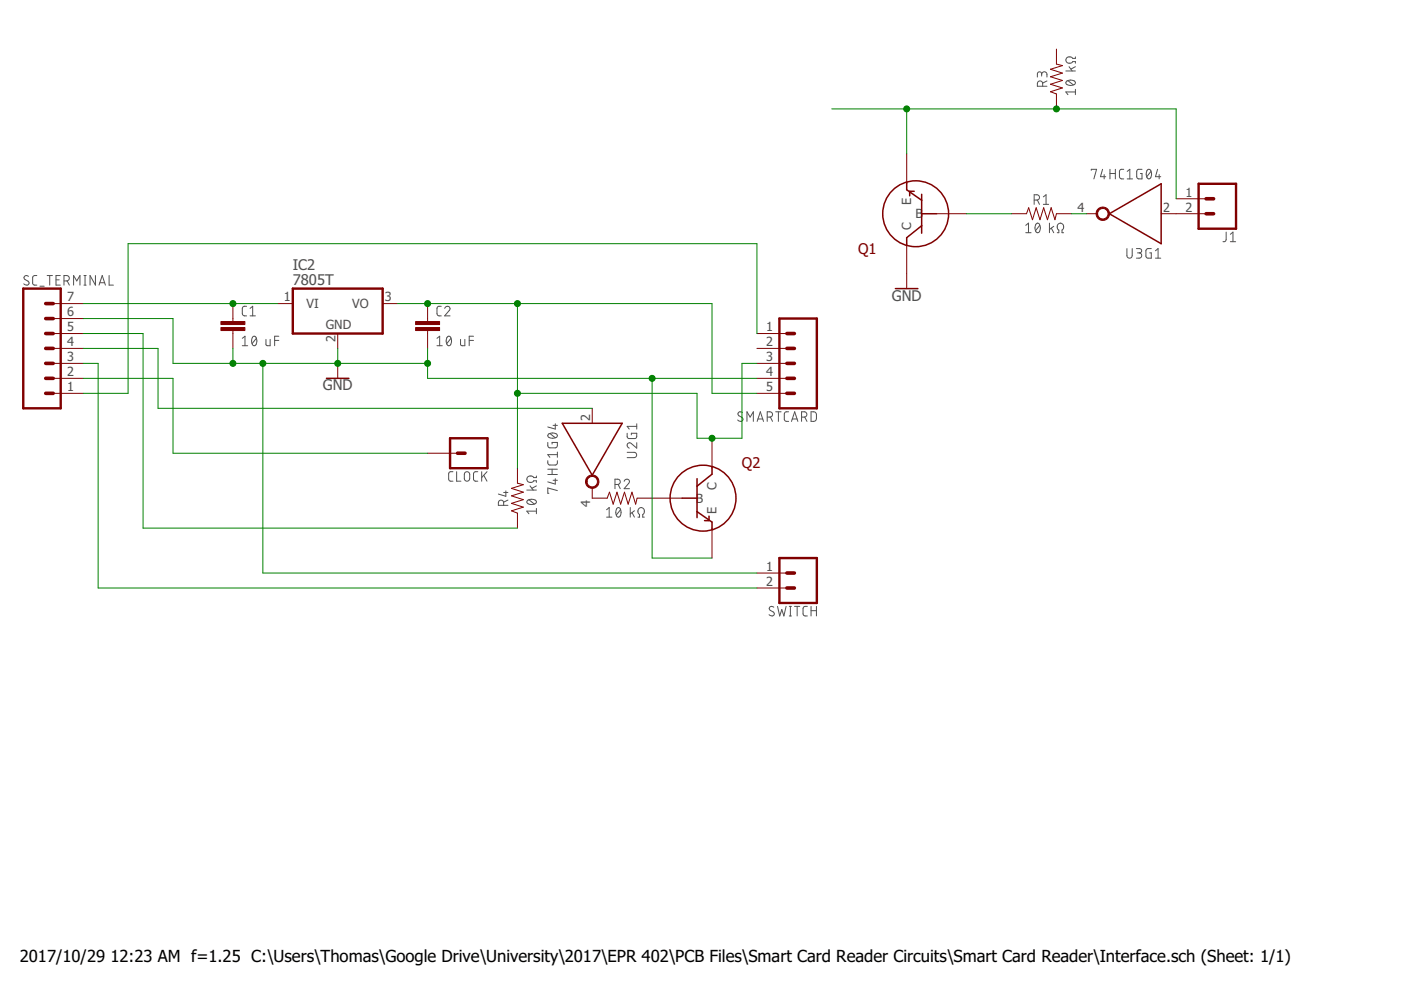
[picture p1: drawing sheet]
<svg xmlns="http://www.w3.org/2000/svg" width="297mm" height="210mm" viewBox="0 0 297 210" stroke-linecap="round" stroke-linejoin="round" font-family="sans-serif">
<g fill="none" stroke="#505050" stroke-width=".21">
<path d="M220.9 15.8a.56 .56 0 0 1 .5-.6 .56 .56 0 0 1 .6 .6v.5M220.9 16.1v-.4a.46 .46 0 0 0-.5-.5 .46 .46 0 0 0-.5 .5v.6M221.1 18.3v-.6a.56 .56 0 0 0-.6-.5 .56 .56 0 0 0-.6 .5v.6h2.1M222 17.2l-.9 .4M226 15h2M226.1 17.3a1.29 1.29 0 0 1 1.9 .2 1.22 1.22 0 0 1-1.7 .4l-.3-.4zM226.4 17.1l1.2 .9M226.7 14.1l.6 .9M228 12.1v.3h-.6a.72 .72 0 0 0-1.2-.2 .72 .72 0 0 0 .5 1.2l.5-.1 .2-.2h.6v.3M228 19.5h-2l.4 .6M228 18.9v1.2M228 14.1l-.9 .5"/>
<path d="M231.4 36.1v-.2h1.1l-.6 2M233.8 35.9l-.5 1.6h1.1M234.1 37v.9M235.3 35.9v2M235.3 36.8h1.2M236.5 35.9v2M238.3 35.9h-.7l-.3 .4 .1 1.3 .2 .3h.7M239 37.9h1.1M239 36.3l.5-.4v2M242.1 35.9h-.8l-.3 .3v1.3l.3 .4h.8v-1.1h-.3M243.3 36l.1-.1a.85 .85 0 0 1 .7 1.3 .58 .58 0 0 1-.5 .7 .58 .58 0 0 1-.6-.7zM244 36.3l-.9 1.2"/>
<path d="M245.4 35.9l-.4 1.6h1.1M245.8 37v.9M6.1 58.6a.51 .51 0 0 0-.8-.1 .51 .51 0 0 0 0 .8l.6 .3a.51 .51 0 0 1 .1 .8 .51 .51 0 0 1-.8-.1l-.2-.1M7.8 58.4l-.6 .1-.3 .4v1.3l.3 .2 .6 .1M10 58.4h1.1M10.5 58.4v2.1M11.9 59.3h.7M12.8 58.4h-.9v2.1h.9M13.6 59.6h.5a.57 .57 0 0 0 .6-.6 .57 .57 0 0 0-.6-.6h-.5v2.1M14.2 59.6l.5 .9M17.8 58.4h.5M18 58.4v2.1"/>
<path d="M20.2 58.4v2.1l-1.1-2.1v2.1M21.2 59.9h1M23.1 58.4v2.1h.9M217.5 47.8l.6-.5v2M217.5 49.3h1.1M219.3 42.4h.5a.56 .56 0 0 0 .6-.5 .56 .56 0 0 0-.6-.6h-.5v2M219.7 47.5l.1-.2a.84 .84 0 0 1 .8 1.3l-.1 .2a.49 .49 0 0 1-.5 .5 .49 .49 0 0 1-.5-.5v-.7zM219.9 42.4l.5 .9M220.5 47.8l-.9 1.1M221.2 41.7l.6-.4v2M221.2 43.3h1.1M222.5 47.3v2"/>
<path d="M222.9 48.4l.5 .9M223.4 48l-.9 .7M224.2 49.3h.3v-.5a.78 .78 0 0 1-.3-1.2 .78 .78 0 0 1 1.2 0 .78 .78 0 0 1-.2 1.2v.5h.3M238.9 52.7v1.5a.56 .56 0 0 0 .6 .5 .56 .56 0 0 0 .6-.5v-1.5M240.9 52.7h.7a.46 .46 0 0 1 .5 .5 .46 .46 0 0 1-.5 .4h-.4M241.5 53.6a.56 .56 0 0 1 .6 .6 .56 .56 0 0 1-.6 .5h-.6M244.1 52.7h-.9l-.2 .3v1.3l.2 .4h.9v-1.1h-.3M245 54.7h1.1M245 53.2l.5-.5v2M260 49.2l-.1 1.8-.2 .2h-.4M260.9 51.2h1.1M260.9 49.7l.5-.5v2"/>
<path d="M8.5 60.7h.9M15.6 60.5v-2.1l.7 1.2 .7-1.2v2.1M17.8 60.5h.5M21 60.5l.7-2.1 .7 2.1M51.4 73.3h1.1M51.4 71.7l.5-.4v2M52.3 64.9l-.6 .1-.3 .4v1.3l.3 .2 .6 .1M53 67h1.1M53 65.4l.6-.5v2.1M53.6 71.4l.1-.1a.84 .84 0 0 1 .7 1.2v.3a.49 .49 0 0 1-.5 .5 .49 .49 0 0 1-.5-.5v-.7zM54.4 71.7l-1 1.2M56.4 72v1.1l.3 .2h.6v-1.3"/>
<path d="M58.2 72.2h.9M59.1 71.3h-.9v2M92.6 71.7l.6-.4v2M92.6 73.3h1.2M93.6 64.9l-.7 .1-.3 .4 .2 1.4 .8 .2M94.3 65.4a.56 .56 0 0 1 .8-.5 .56 .56 0 0 1 .1 .9l-.9 1.2h1.1M94.9 71.4l.1-.1a.84 .84 0 0 1 .7 1.2v.3a.49 .49 0 0 1-.5 .5 .49 .49 0 0 1-.5-.5l-.1-.7zM95.6 71.7l-.9 1.2M97.6 72l.1 1.1 .3 .2h.6v-1.3M99.5 72.2h.9M100.4 71.3h-.9v2M116.1 97.7l.1 .6 .4 .3h1.3l.2-.3 .1-.6"/>
<path d="M116.1 93.8l.1 .9 .2 .2 1.3 .1 .4-.3 .1-.9h-1.1v.3M116.1 99.5h2.1M116.3 92.1a1.5 1.5 0 0 1 1.8 .1 .83 .83 0 0 1-1.2 .7l-.6-.2-.2-.3zM116.6 91.9l1.1 .9M117.1 99.5v1.1M117.3 90.2h.9M117.7 89.9v1.1l-1.6-.5M118.2 95.8v1.2M118.2 96.4h-2.1l.5 .6M133 95.9h1.4a.56 .56 0 0 1 .6 .6 .56 .56 0 0 1-.6 .5h-1.4M133 91.9v.8l.2 .3h1.5l.3-.3v-.8h-1.1v.3M135 93.9v1.1l-1.1-1a.56 .56 0 0 0-.9 .2 .56 .56 0 0 0 .4 .8"/>
<path d="M135 89.9v1.1M135 90.4h-2l.4 .6M157.4 87.5a.51 .51 0 0 0-.8-.1 .51 .51 0 0 0 .1 .8l.6 .3a.47 .47 0 0 1 .2 .6 .47 .47 0 0 1-.7 .2l-.4-.3M158.4 89.3v-2l.6 1.1 .7-1.1v2M160.5 89.3l.7-2 .7 2M160.7 88.8h1M162.7 88.4a.95 .95 0 0 0 1-.2l.1-.4-.2-.4-.9-.1v2M163.3 88.4l.5 .9M164.5 87.3h1.1M165 87.3v2M167.2 87.3h-.6l-.3 .5v1.3l.3 .2h.6M167.8 89.3l.7-2 .7 2"/>
<path d="M168 88.8h1M169.9 88.4h.6a.56 .56 0 0 0 .6-.5 .56 .56 0 0 0-.6-.6h-.6v2M170.6 88.4l.5 .9M172 87.3h.7l.4 .4v1.1l-.2 .4-.9 .1zM96 100h-.6l-.3 .5 .1 1.4 .8 .1M96.8 100v2h.9M98.6 100.2l.3-.2 .5 .2a1.76 1.76 0 0 1 .1 1.5 .57 .57 0 0 1-.6 .3 .57 .57 0 0 1-.5-.5zM101.3 100h-.6l-.3 .5v1.2l.3 .3h.6M102.1 100v2M102.6 100.8l.7 1.2M103.3 100l-1.2 1.2M106.8 107.1v-.5a.56 .56 0 0 0-.6-.6 .56 .56 0 0 0-.5 .6v.5h2"/>
<path d="M106.8 104.4h.9M107.3 104.1v1.1l-1.6-.4M107.7 106l-.9 .5M111.7 103.9h2M111.8 106.1a1.5 1.5 0 0 1 1.9 .2 .83 .83 0 0 1-1.2 .7l-.7-.3-.1-.3zM112.1 106l1.2 .9M112.4 103l.7 .9M113.7 100.9v.4h-.5a.77 .77 0 0 0-1.2-.3 .77 .77 0 0 0 0 1.2 .77 .77 0 0 0 1.2-.3h.5v.4M113.7 108.4h-2l.4 .5M113.7 107.8v1.1M113.7 103l-.9 .5M116.1 100.6h2.1"/>
<path d="M117.3 101.8h.9M117.7 101.5v1.1l-1.6-.4M118.2 104l-2.1-.5v1.1h.3M128.6 108.1l.6-.5v2M128.6 109.6h1.1M130.4 102.7h.5a.56 .56 0 0 0 .6-.5 .56 .56 0 0 0-.6-.6h-.5v2M130.8 107.8l.2-.1a.85 .85 0 0 1 .7 1.2l-.1 .2a.49 .49 0 0 1-.5 .5 .49 .49 0 0 1-.5-.5v-.7zM131.1 102.7l.4 .9M131.6 108.1l-.9 1.1M132.3 102a.55 .55 0 0 1 .8-.4 .55 .55 0 0 1 .2 .9l-1 1.1h1.2M133.6 107.6v2M134 108.7l.5 .9"/>
<path d="M134.5 108.3l-.9 .7M135.3 109.6h.3v-.5a.78 .78 0 0 1-.3-1.2 .78 .78 0 0 1 1.2 0 .78 .78 0 0 1-.2 1.2v.5h.3M164.1 128.7a.51 .51 0 0 0-.8-.1 .51 .51 0 0 0 0 .8l.6 .4a.46 .46 0 0 1 .2 .6 .46 .46 0 0 1-.6 .2l-.5-.3M164.8 128.6l.5 2 .5-1.4 .4 1.4 .5-2M167.3 130.6h.5M167.3 128.6h.5M167.6 128.6v2M168.4 128.6h1.2M169 128.6v2M171.2 128.6h-.7l-.2 .4 .1 1.5 .8 .1M172 128.6v2M172 129.5h1.1"/>
<path d="M173.1 128.6v2"/>
</g>
<path d="M254.1 39h8v9.5h-8zM4.9 61.2h8v25.4h-8zM62.1 61.2h19v9.5h-19zM165.2 67.5h8v19.1h-8zM95.4 92.9h8v6.4h-8zM165.2 118.3h8v9.5h-8z" fill="none" stroke="#800000" stroke-width=".51"/>
<g fill="none" stroke="#800000" stroke-width=".21">
<path d="M224 10.4v3.2l1.3 .3-2.6 .8 2.6 .8-2.6 .8 2.6 .8-2.6 .8 2.6 .7-2.6 .9 1.3 .4v3.2M192.2 32.6v6.4M192.2 51.7v9.5M198.6 45.3h6.3M214.5 45.3h3.1l.5-1.3 .8 2.6 .8-2.6 .8 2.6 .8-2.6 .8 2.6 .8-2.6 .8 2.6 .3-1.3h3.2M230.3 45.3h2.3M246.2 45.3h9.5M249.4 42.1h6.3M11.3 64.4h6.3M11.3 70.7h6.3M11.3 73.9h6.3M11.3 77h6.3"/>
<path d="M11.3 67.5h6.3M49.4 64.4v3.8M49.4 70.1v3.8M58.9 64.4h3.2M71.6 70.7v3.2M71.6 77v3.2M81.1 64.4h3.2M90.7 64.4v3.8M90.7 70.1v3.8M160.5 70.7h6.3M160.5 73.9h6.3M160.5 77h6.3"/>
<path d="M11.3 80.2h6.3M11.3 83.4h6.3M90.7 96.1h6.3M109.7 99.3v3.1l1.3 .4-2.6 .7 2.6 .9-2.6 .7 2.6 .8-2.6 .8 2.6 .8-2.6 .8 1.3 .5v3.2M125.6 86.6v3.1M151 92.9v6.4M160.5 80.2h6.3M160.5 83.4h6.3M125.6 103.4v2.2h3.1l.5-1.2 .8 2.5 .8-2.5 .8 2.5 .8-2.5 .8 2.5 .8-2.5 .8 2.5 .3-1.3h9.5M151 112v6.3M160.5 121.5h6.3M160.5 124.7h6.3"/>
</g>
<g fill="#800000" stroke="#800000" stroke-width=".21">
<path d="M88.1 69.4h5.1v.7h-5.1z"/>
<path d="M88.1 68.2h5.1v.6h-5.1z"/>
<path d="M46.8 69.4h5.1v.7h-5.1z"/>
<path d="M46.8 68.2h5.1v.6h-5.1z"/>
</g>
<g fill="none" stroke="#800000" stroke-width=".32">
<path d="M192.2 38.7v1.5l3.2 2.3M193.8 40.6h-.9v.9M195.4 45.3h3.2M195.4 41.2v8.2M195.4 47.9l-3.2 2.5v1.6M235.2 45.3l11-6.3v12.7zM189.8 61.2h4.8M69.2 80.2h4.8M119.2 89.7h12.7l-6.3 11.1zM151 99v1.5l-3.2 2.6M144.6 105.6h3.2M147.8 101.5v8.2"/>
<path d="M147.8 108.5l3.2 2.2v1.6M150.3 109.4v1h-.9"/>
<circle cx="194.1" cy="45.3" r="7"/>
<circle cx="149.1" cy="105.6" r="7"/>
</g>
<g fill="none" stroke="#800000" stroke-width=".76">
<path d="M255.7 45.3h1.6M255.7 42.1h1.6M9.7 77h1.6M9.7 73.9h1.6M9.7 70.7h1.6M9.7 67.5h1.6M9.7 64.4h1.6M166.8 77h1.6M166.8 73.9h1.6M166.8 70.7h1.6M9.7 83.4h1.6M9.7 80.2h1.6"/>
<path d="M97 96.1h1.6M166.8 83.4h1.6M166.8 80.2h1.6M166.8 124.7h1.6M166.8 121.5h1.6"/>
</g>
<g fill="#800000" stroke="#800000" stroke-width=".21">
<path d="M124.5 101.2a1.43 1.43 0 0 1 2.3 .2 1.43 1.43 0 0 1-.8 2.1 1.43 1.43 0 0 1-1.9-1.4h.4a1.1 1.1 0 0 1 1.5-1 1.1 1.1 0 0 1 .3 1.8 1.1 1.1 0 0 1-1.8-.5v-.3h-.4z" fill-rule="evenodd"/>
<path d="M232.8 44.3a1.43 1.43 0 0 1 2.2 .3 1.43 1.43 0 0 1-.8 2.1 1.43 1.43 0 0 1-1.8-1.4h.3a1.11 1.11 0 0 1 1.6-1 1.11 1.11 0 0 1 .3 1.8 1.11 1.11 0 0 1-1.9-.5v-.3h-.3z" fill-rule="evenodd"/>
</g>
<g fill="none" stroke="#008000" stroke-width=".21">
<path d="M176.4 23.1h73v19M192.2 23.1v9.5M204.9 45.3h9.6M227.2 45.3h3.1M17.6 73.9h15.9v12.7h92.1M17.6 70.7h12.7v41.3h79.4M17.6 77h3.2v47.7h139.7M17.6 67.5h19.1v9.5h54M17.6 64.4h41.3M49.4 73.9v3.1M55.7 77v44.5h104.8M71.6 73.9v3.1"/>
<path d="M84.3 64.4h66.7v19h9.5M90.7 73.9v6.3h69.8M109.7 64.4v34.9M160.5 77h-3.2v15.9h-9.5v-9.5h-38.1M160.5 70.7v-19h-133.3v31.7h-9.6M17.6 80.2h19.1v15.9h54M138.3 80.2v38.1h12.7"/>
</g>
<g fill="#008000" stroke="#008000" stroke-width=".21">
<circle cx="71.6" cy="77" r=".64"/>
<circle cx="49.4" cy="77" r=".64"/>
<circle cx="90.7" cy="77" r=".64"/>
<circle cx="55.7" cy="77" r=".64"/>
<circle cx="138.3" cy="80.2" r=".64"/>
<circle cx="49.4" cy="64.4" r=".64"/>
<circle cx="90.7" cy="64.4" r=".64"/>
<circle cx="109.7" cy="64.4" r=".64"/>
<circle cx="109.7" cy="83.4" r=".64"/>
<circle cx="151" cy="92.9" r=".64"/>
<circle cx="224" cy="23.1" r=".64"/>
<circle cx="192.2" cy="23.1" r=".64"/>
</g>
<g font-size="3.5">
<text x="4.2" y="203.9">2017/10/29</text>
<text x="23.4" y="203.9">12:23 AM f=1.25 C:\Users\Thomas\Google Drive\University\2017\EPR 402\PCB Files\Smart Card Reader Circuits\Smart Card Reader\Interface.sch (Sheet: 1/1)</text>
</g>
<g font-size="3.1" fill="#800000">
<text x="181.9" y="53.9">Q1</text>
<text x="157.3" y="99.3">Q2</text>
</g>
<g font-size="3.1" fill="#505050">
<text x="62.1" y="57.2">IC2</text>
<text x="62.1" y="60.4">7805T</text>
<text x="189.1" y="63.7">GND</text>
<text x="68.4" y="82.8">GND</text>
</g>
<g font-size="2.7" fill="#505050">
<text x="251.3" y="41.7">1</text>
<text x="193.2" y="43.4" transform="rotate(-90 193.2 43.4)">E</text>
<text x="194.1" y="46.3">B</text>
<text x="228.4" y="44.9">4</text>
<text x="246.6" y="44.9">2</text>
<text x="251.3" y="44.9">2</text>
<text x="193.2" y="48.7" transform="rotate(-90 193.2 48.7)">C</text>
<text x="14.2" y="63.9">7</text>
<text x="60.2" y="63.9">1</text>
<text x="65" y="65.3">VI</text>
<text x="74.7" y="65.3">VO</text>
<text x="81.6" y="63.9">3</text>
<text x="14.2" y="70.3">5</text>
<text x="14.2" y="67.1">6</text>
<text x="69.1" y="69.8">GND</text>
<text x="162.5" y="70.3">1</text>
<text x="14.2" y="76.6">3</text>
<text x="14.2" y="73.4">4</text>
<text x="71.2" y="72.6" transform="rotate(-90 71.2 72.6)">2</text>
<text x="162.5" y="73.4">2</text>
<text x="162.5" y="76.6">3</text>
<text x="14.2" y="83">1</text>
<text x="14.2" y="79.8">2</text>
<text x="162.5" y="79.8">4</text>
<text x="162.5" y="83">5</text>
<text x="125.1" y="89.3" transform="rotate(-90 125.1 89.3)">2</text>
<text x="125.1" y="107.5" transform="rotate(-90 125.1 107.5)">4</text>
<text x="147.5" y="106.6">B</text>
<text x="151.9" y="103.8" transform="rotate(-90 151.9 103.8)">C</text>
<text x="151.9" y="109" transform="rotate(-90 151.9 109)">E</text>
<text x="162.5" y="121">1</text>
<text x="162.5" y="124.2">2</text>
</g>
</svg>
